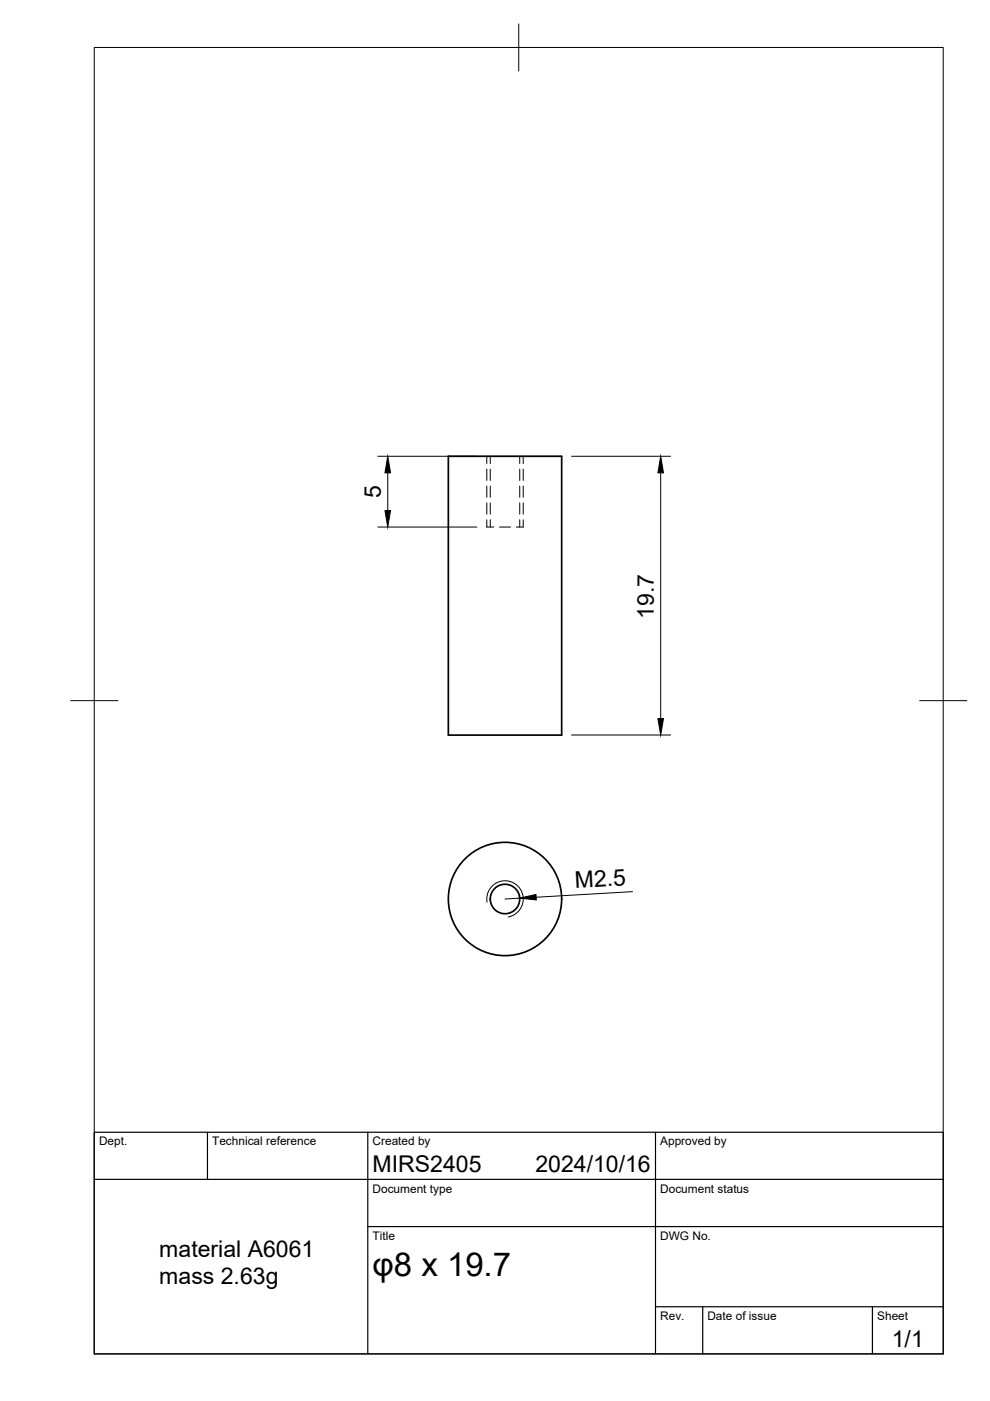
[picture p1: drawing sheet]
<svg xmlns="http://www.w3.org/2000/svg" width="210mm" height="297mm" viewBox="0 0 210 297" stroke-linecap="round" stroke-linejoin="round" font-family="sans-serif">
<!-- layer: Visible -->
<g fill="none" stroke="#000" stroke-width=".36">
<path d="M95.1 96.7h24v59.2h-24z"/>
<circle cx="107.1" cy="190.6" r="12"/>
<circle cx="107.1" cy="190.6" r="3.1"/>
</g>
<!-- layer: Hidden -->
<g fill="none" stroke="#000" stroke-width=".21">
<path d="M103.9 96.7v1.6M103.9 99.5v2.4M110.2 96.7v1.6M110.2 99.5v2.4M103.2 111.7h1.5M103.9 103v2.4M103.9 106.6v2.4M103.9 110.2v1.5M105.9 111.7h2.4M109.5 111.7h1.4M110.2 103v2.4M110.2 106.6v2.4"/>
<path d="M110.2 110.2v1.5"/>
</g>
<!-- layer: Hidden Narrow -->
<path d="M103.2 96.7v1.6M103.2 99.5v2.4M110.9 96.7v1.6M110.9 99.5v2.4M103.2 103v2.4M103.2 106.6v2.4M103.2 110.2v1.5M110.9 103v2.4M110.9 106.6v2.4M110.9 110.2v1.5" fill="none" stroke="#000" stroke-width=".21"/>
<!-- layer: Visible Narrow -->
<path d="M103.3 191.3a3.9 3.9 0 0 1 3.1-4.5 3.9 3.9 0 0 1 4.5 3.1 3.9 3.9 0 0 1-3.2 4.5" fill="none" stroke="#000" stroke-width=".21"/>
<!-- layer: BORDER -->
<path d="M20 10.1h180v276.9h-180zM110 5.1v10M15 148.6h10M195 148.6h10" fill="none" stroke="#000" stroke-width=".21"/>
<!-- layer: TITLEBLOCK -->
<path d="M20 240.1h180v46.9h-180zM20 250h180M44 240.1v9.9M78 240.1v46.9M139 240.1v46.9M78 260.1h122M139 277.1h61M149 277.1v9.9M185 277.1v9.9" fill="none" stroke="#000" stroke-width=".25"/>
<!-- layer: FD_Dimensions -->
<path d="M80.1 96.7h21M121.2 96.7h21M80.1 111.7h21M82.2 100.3v8M140.1 100.3v52M121.2 155.8h21M110.2 190.4l-3.1 .2M134.1 189l-20.4 1.2" fill="none" stroke="#000" stroke-width=".21"/>
<path d="M82.2 96.7l.6 3.6h-1.2zM81.6 108.3h1.2l-.6 3.4zM140.1 96.7l.6 3.6h-1.2zM139.5 152.3h1.2l-.6 3.5zM110.2 190.4l3.4-.8 .1 1.2z" fill="#000" stroke="#000" stroke-width=".21"/>
<text font-size="7" x="79" y="270.6">φ8 x 19.7</text>
<g font-size="4.9">
<text x="80.8" y="105.6" transform="rotate(-90 80.8 105.6)">5</text>
<text x="138.6" y="131.2" transform="rotate(-90 138.6 131.2)">19.7</text>
<text x="122" y="188.3" transform="rotate(-3 122 188.3)">M2.5</text>
<text x="79" y="248.5">MIRS2405</text>
<text x="113.5" y="248.5">2024/10/16</text>
<text x="33.8" y="266.4">material A6061</text>
<text x="33.8" y="272.3">mass 2.63g</text>
<text x="189.1" y="285.7">1/1</text>
</g>
<g font-size="2.5">
<text x="21" y="242.9">Dept.</text>
<text x="45" y="242.9">Technical reference</text>
<text x="79" y="242.9">Created by</text>
<text x="140" y="242.9">Approved by</text>
<text x="79" y="252.8">Document type</text>
<text x="140" y="252.8">Document status</text>
<text x="79" y="262.9">Title</text>
<text x="140" y="262.9">DWG No.</text>
<text x="140" y="279.9">Rev.</text>
<text x="150" y="279.9">Date of issue</text>
<text x="186" y="279.9">Sheet</text>
</g>
</svg>
